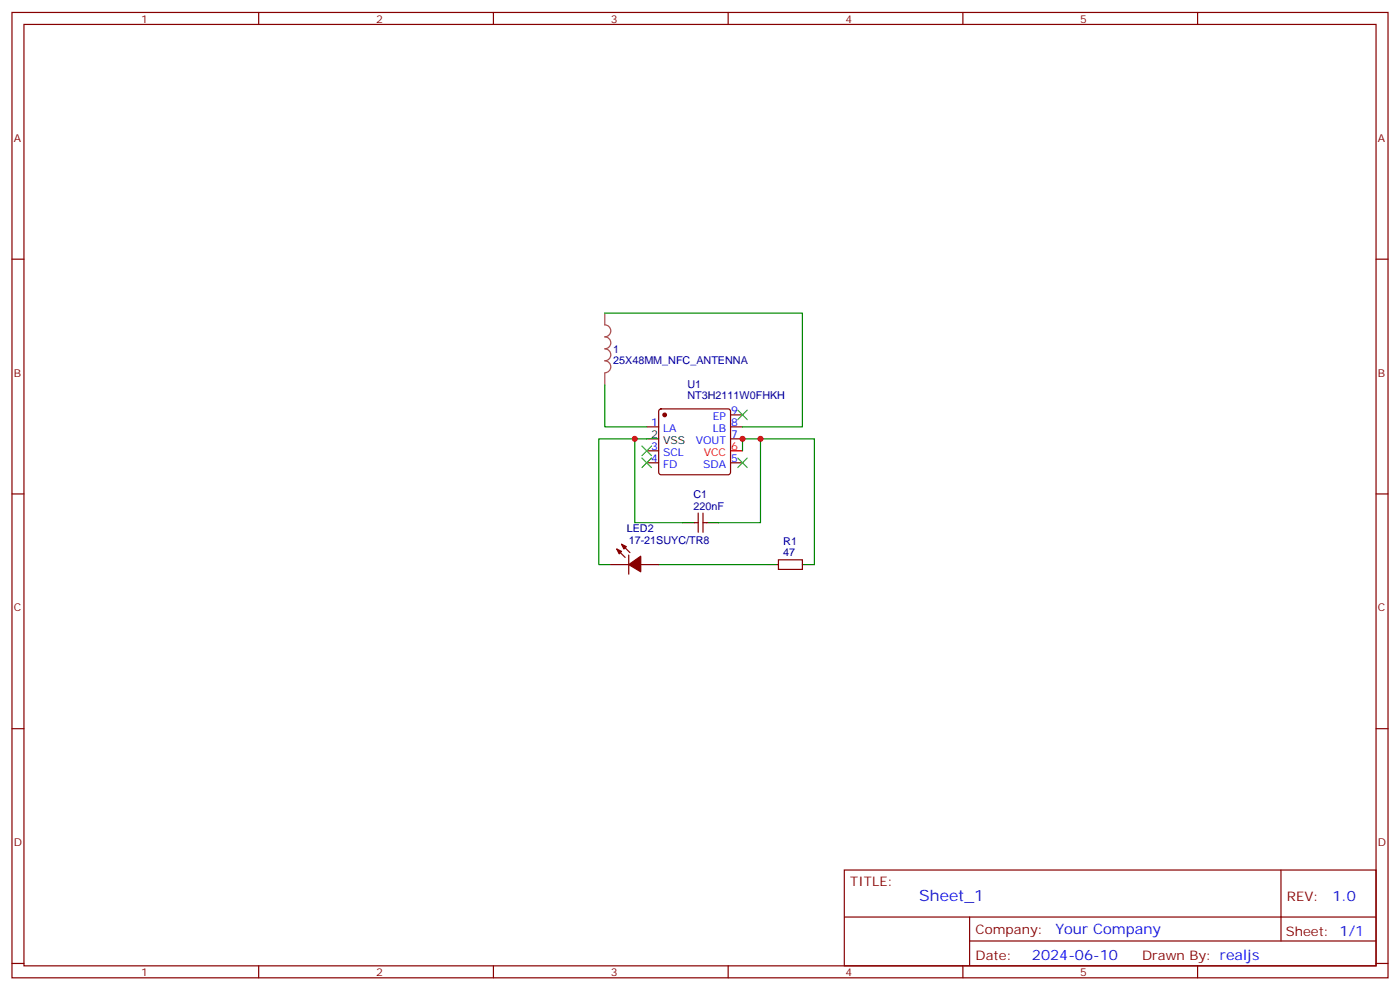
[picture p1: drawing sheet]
<svg xmlns="http://www.w3.org/2000/svg" width="412mm" height="292mm" viewBox="0 0 412 292" stroke-linecap="round" stroke-linejoin="round" font-family="sans-serif">
<g fill="none" stroke="#870000" stroke-width=".35">
<path d="M3.5 3.7h405.4v284.3h-405.4zM7.1 7.2h398.2v277.3h-398.2zM76.2 3.7v3.5M145.3 3.7v3.5M214.5 3.7v3.5M283.6 3.7v3.5M352.8 3.7v3.5M3.5 76.3h3.6M405.3 76.3h3.6M190.5 125.7h3.5M190.5 136.3h3.5M190.5 132.8h3.5"/>
<path d="M194.3 120.6l.4-.2h19.8l.5 .2 .2 .5v18l-.2 .5-.5 .2h-19.8l-.5-.2-.2-.5v-18zM215.2 122.2h3.5M215.2 125.7h3.5M215.2 129.3h3.5M215.2 136.3h3.5M3.5 145.5h3.6M204.6 154h1.1M205.7 151.1v5.7M207.1 151.1v5.7M207.1 154h1M405.3 145.5h3.6M179.9 166.3h5.3"/>
<path d="M181.7 161.7l2.4 2.5M183.1 160.3l2.5 2.5M185.2 163.5v5.6M188.7 166.3h5.3M229.3 164.9h7.1v2.8h-7.1zM3.5 214.6h3.6M405.3 214.6h3.6M248.7 256.3h156.6v28.2h-156.6zM377.3 256.3v20.9M248.7 270.1h156.5M285.6 277.2h119.6M285.6 270.1v14.1"/>
<path d="M3.5 283.8h3.6M76.2 284.5v3.5M145.3 284.5v3.5M214.5 284.5v3.5M283.6 284.5v3.5M352.8 284.5v3.5M405.3 283.8h3.6"/>
</g>
<path d="M215.2 132.8h3.5" fill="none" stroke="#f00" stroke-width=".35"/>
<path d="M190.5 129.3h3.5M201.1 154h3.5M208.1 154h3.6M225.8 166.3h3.5M236.4 166.3h3.5" fill="none" stroke="#000" stroke-width=".35"/>
<g fill="#870000" stroke="#870000" stroke-width=".35">
<path d="M181.7 161.7l1.4 .7-.7 .7z"/>
<path d="M183.1 160.3l1.4 .7-.7 .7z"/>
<path d="M185.2 166.3l3.5-2.5v4.6z"/>
<circle cx="195.8" cy="122.2" r=".53"/>
</g>
<path d="M178.2 92.2v3.5a1.76 1.76 0 0 1 1.7 1.8 1.76 1.76 0 0 1-1.7 1.7 1.76 1.76 0 0 1 1.7 1.8 1.76 1.76 0 0 1-1.7 1.7 1.76 1.76 0 0 1 1.7 1.8 1.76 1.76 0 0 1-1.7 1.8 1.76 1.76 0 0 1 1.7 1.7 1.76 1.76 0 0 1-1.7 1.8M178.2 109.9v3.5" fill="none" stroke="#a64a4a" stroke-width=".35"/>
<path d="M178.2 92.2h58.2v33.5h-17.7M178.2 113.4v12.3h12.3M187 129.3v24.7h14.1M190.5 129.3h-14.1v37h3.5M218.7 132.8v-3.5h21.2v37M224 129.3v24.7h-12.3M194 166.3h31.8" fill="none" stroke="#008700" stroke-width=".35"/>
<path d="M189.1 131.4l2.8 2.8M189.1 134.9l2.8 2.8M191.9 131.4l-2.8 2.8M191.9 134.9l-2.8 2.8M217.3 134.9l2.8 2.8M217.3 120.8l2.8 2.8M220.1 134.9l-2.8 2.8M220.1 120.8l-2.8 2.8" fill="none" stroke="#3c3" stroke-width=".35"/>
<g fill="#c00">
<circle cx="224" cy="129.3" r=".88"/>
<circle cx="187" cy="129.3" r=".88"/>
<circle cx="218.7" cy="129.3" r=".88"/>
</g>
<text font-size="4.6" fill="#00f" x="270.8" y="265.3">Sheet_1</text>
<g font-size="4.2" fill="#00f">
<text x="392.5" y="265.5">1.0</text>
<text x="310.9" y="275.1">Your Company</text>
<text x="304" y="282.9">2024-06-10</text>
</g>
<g font-size="3.9" fill="#800">
<text x="250.5" y="260.8">TITLE:</text>
<text x="379.1" y="265.5">REV:</text>
<text x="287.4" y="275">Company:</text>
<text x="378.7" y="275.7">Sheet: 1/1</text>
<text x="287.4" y="282.7">Date:</text>
<text x="336.4" y="282.8">Drawn By: realjs</text>
</g>
<g font-size="3.2" fill="#800">
<text x="41.6" y="6.7">1</text>
<text x="110.8" y="6.7">2</text>
<text x="179.9" y="6.7">3</text>
<text x="249.1" y="6.7">4</text>
<text x="318.2" y="6.7">5</text>
<text x="4.1" y="41.8">A</text>
<text x="405.9" y="41.8">A</text>
<text x="4.1" y="110.9">B</text>
<text x="405.9" y="110.9">B</text>
<text x="4.1" y="180.1">C</text>
<text x="405.9" y="180.1">C</text>
<text x="4.1" y="249.2">D</text>
<text x="405.9" y="249.2">D</text>
<text x="41.6" y="287.5">1</text>
<text x="110.8" y="287.5">2</text>
<text x="179.9" y="287.5">3</text>
<text x="249.1" y="287.5">4</text>
<text x="318.2" y="287.5">5</text>
</g>
<g font-size="3.2" fill="#000080">
<text x="180.6" y="107.1">25X48MM_NFC_ANTENNA</text>
<text x="180.6" y="103.9">1</text>
<text x="202.5" y="117.7">NT3H2111W0FHKH</text>
<text x="202.5" y="114.3">U1</text>
<text x="204.3" y="146.7">C1</text>
<text x="204.3" y="150.1">220nF</text>
<text x="184.6" y="156.8">LED2</text>
<text x="185.2" y="160.4">17-21SUYC/TR8</text>
<text x="230.7" y="160.5">R1</text>
<text x="230.7" y="163.8">47</text>
</g>
<g font-size="3.2" fill="#00f">
<text x="191.8" y="125.4">1</text>
<text x="210" y="123.6">EP</text>
<text x="215.4" y="121.8">9</text>
<text x="215.4" y="125.4">8</text>
<text x="195.3" y="127.1">LA</text>
<text x="204.9" y="130.7">VOUT</text>
<text x="209.9" y="127.1">LB</text>
<text x="215.4" y="128.9">7</text>
<text x="191.8" y="136">4</text>
<text x="191.8" y="132.4">3</text>
<text x="195.3" y="137.7">FD</text>
<text x="195.3" y="134.2">SCL</text>
<text x="207.1" y="137.7">SDA</text>
<text x="215.4" y="136">5</text>
</g>
<g font-size="3.2">
<text x="191.8" y="128.9">2</text>
<text x="195.3" y="130.7">VSS</text>
</g>
<g font-size="3.2" fill="#f00">
<text x="207.3" y="134.2">VCC</text>
<text x="215.4" y="132.4">6</text>
</g>
</svg>
